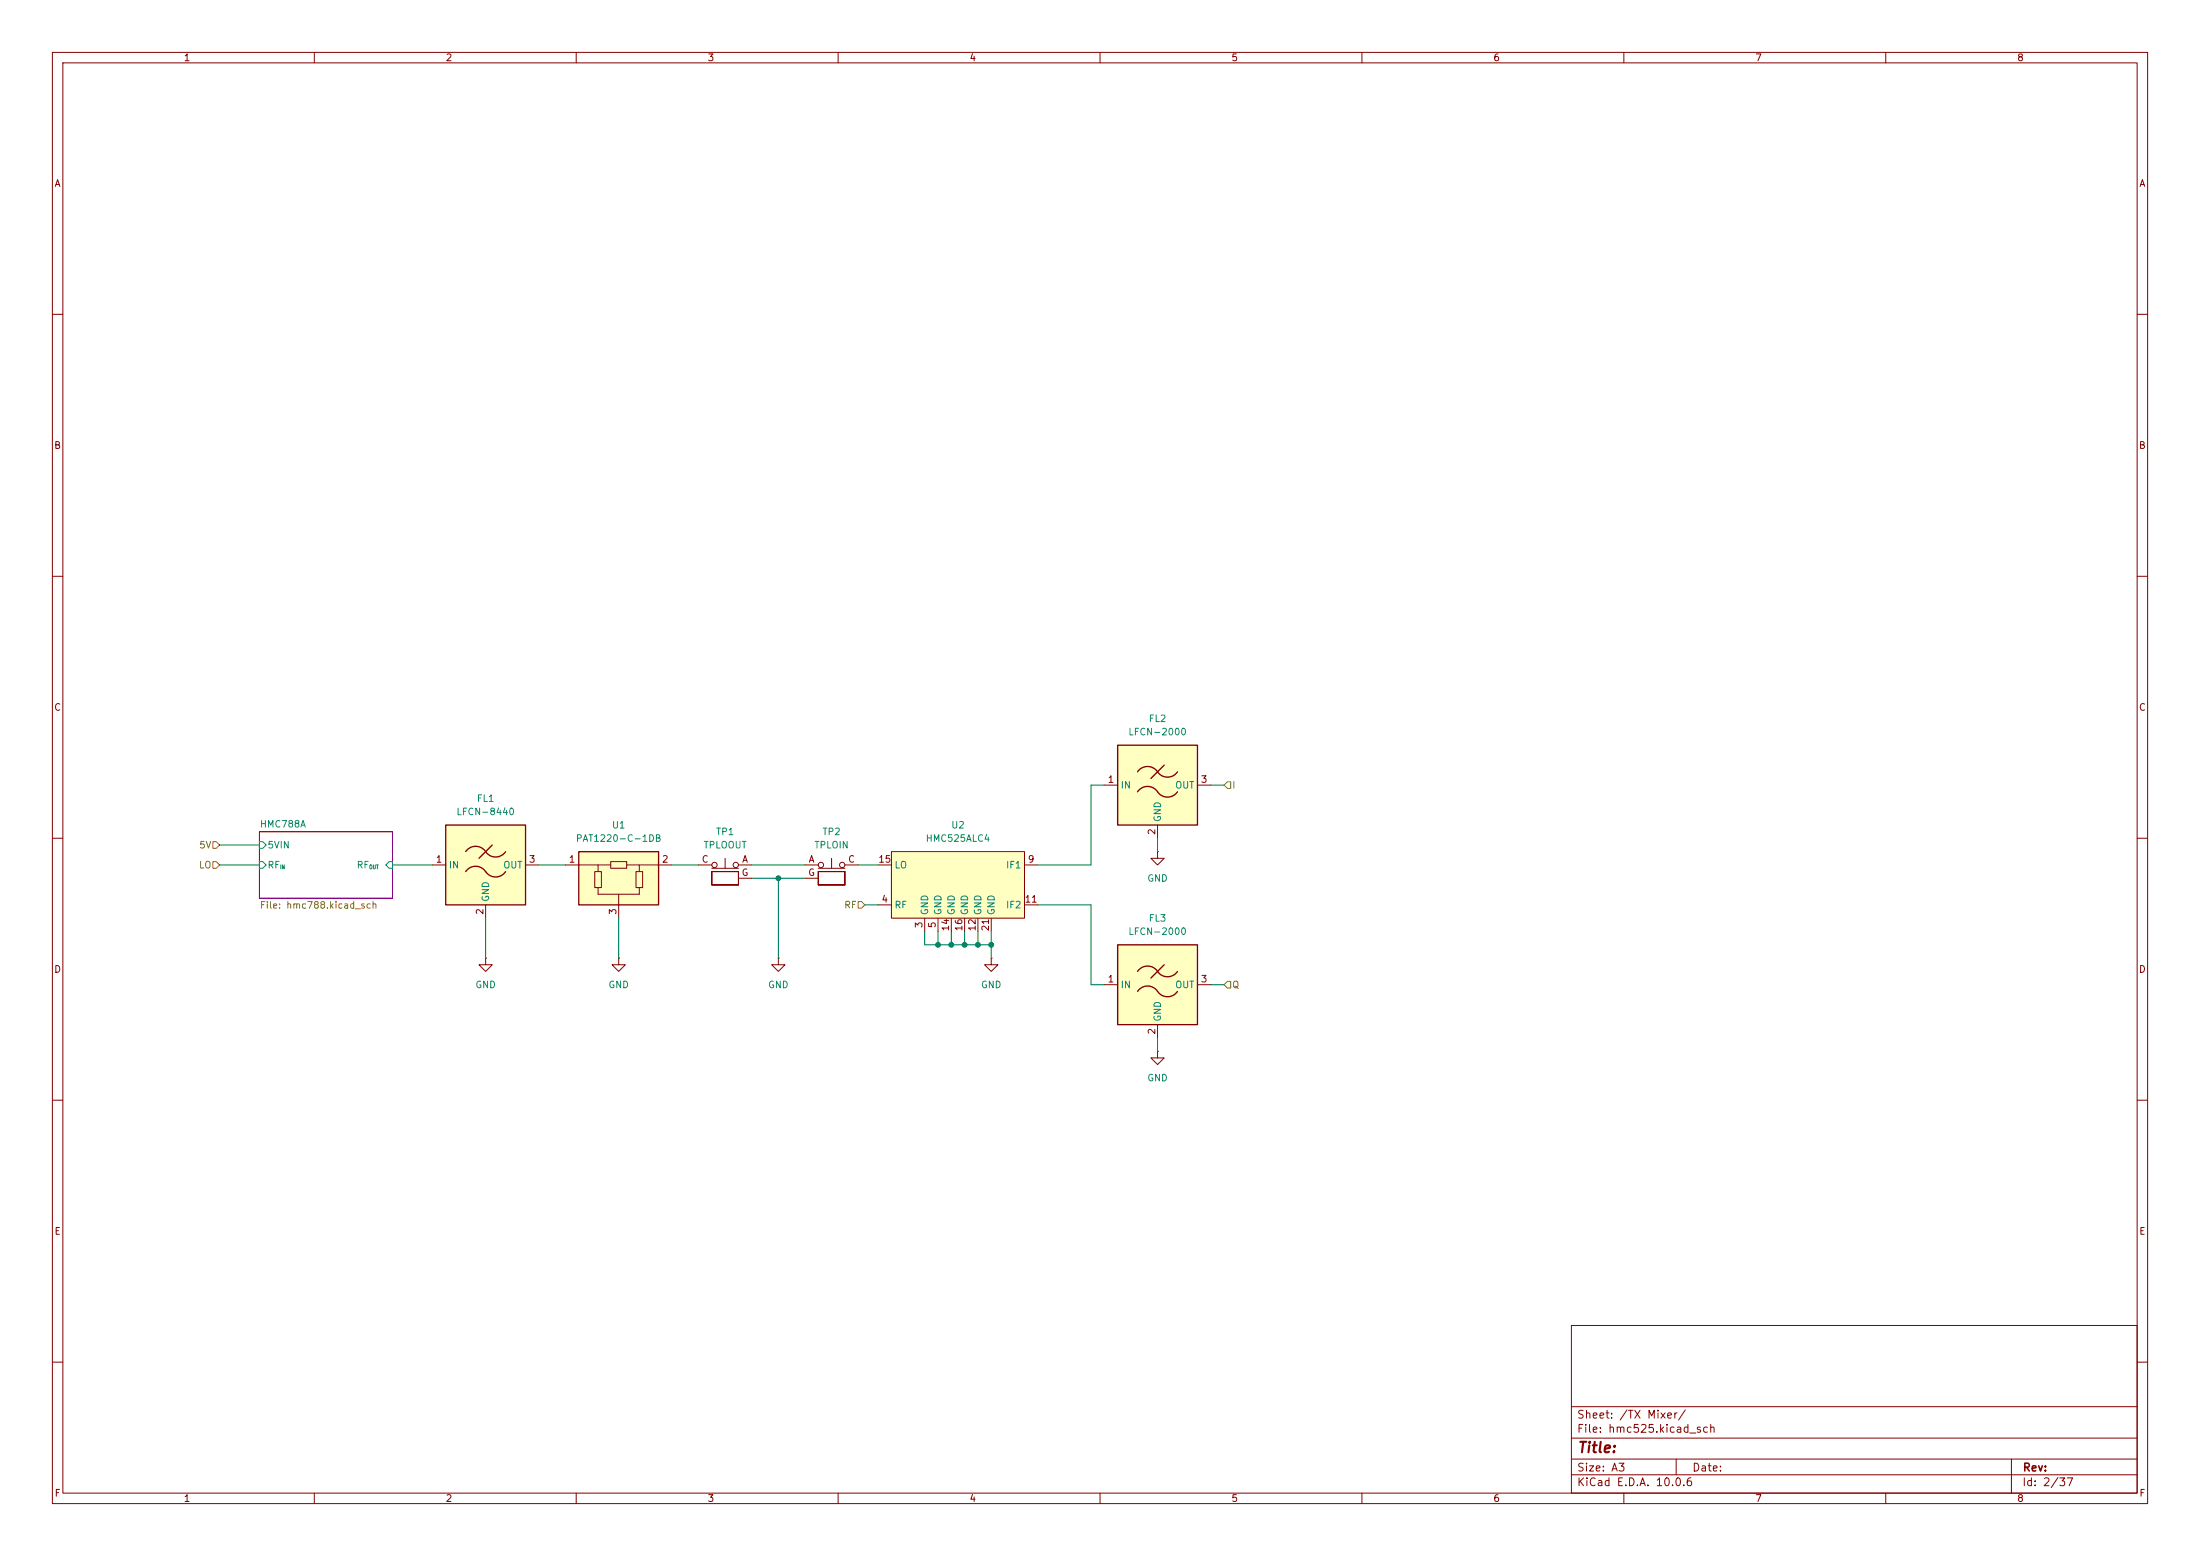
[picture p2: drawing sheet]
<svg xmlns="http://www.w3.org/2000/svg" width="420mm" height="297mm" viewBox="0 0 420 297" stroke-linecap="round" stroke-linejoin="round" font-family="sans-serif">
<g fill="none" stroke="#840000" stroke-width=".19">
<path d="M10 10h400v277h-400zM12 12h396v273h-396zM60 10v2M110 10v2M160 10v2M210 10v2M260 10v2M310 10v2M360 10v2M10 60h2M408 60h2M10 110h2"/>
<path d="M408 110h2M10 160h2M408 160h2M189.2 182.9v1.3h1.3l-1.3 1.2-1.2-1.2h1.2M189.2 182.9h.1M10 210h2M408 210h2M300 253h108v32h-108zM10 260h2M300 278.5h108M300 274.5h108M300 268.5h108"/>
<path d="M320 278.5v3M384 278.5v6.5M408 260h2M60 285v2M110 285v2M160 285v2M210 285v2M260 285v2M300 281.5h108M310 285v2M360 285v2"/>
</g>
<path d="M49.5 158.8h25.4v12.7h-25.4z" fill="none" stroke="#840084" stroke-width=".19"/>
<path d="M49.5 164.5h.7l.6 .6-.6 .6h-.7zM49.5 160.7h.7l.6 .6-.6 .6h-.7zM74.3 164.5h.6v1.2h-.6l-.6-.6z" fill="none" stroke="#008484" stroke-width=".19"/>
<path d="M213.4 142.2h15.2v15.3h-15.2z" fill="#ffffc2"/>
<path d="M213.4 142.2h15.2v15.3h-15.2zM217.2 147.3a2.35 2.35 0 0 1 4 .3 2.29 2.29 0 0 0 3.6-.3M217.2 151.1a2.35 2.35 0 0 1 4 .3 2.29 2.29 0 0 0 3.6-.3M222.2 146.1l-2.5 2.5" fill="none" stroke="#840000" stroke-width=".25"/>
<path d="M210.8 149.9h2.6M221 157.5v2.5M228.6 149.9h2.5M221 162.6v1.2h1.2l-1.2 1.3-1.3-1.3h1.3M221 162.6h.1M92.7 182.9v1.3h1.3l-1.3 1.2-1.3-1.2h1.3M92.7 182.9h.1" fill="none" stroke="#840000" stroke-width=".19"/>
<path d="M85.1 157.5h15.2v15.2h-15.2z" fill="#ffffc2"/>
<path d="M85.1 157.5h15.2v15.2h-15.2zM88.9 162.6a2.35 2.35 0 0 1 4.1 .3 2.29 2.29 0 0 0 3.5-.3M88.9 166.4a2.35 2.35 0 0 1 4.1 .3 2.29 2.29 0 0 0 3.5-.3M94 161.3l-2.6 2.5" fill="none" stroke="#840000" stroke-width=".25"/>
<path d="M82.5 165.1h2.6M92.7 172.7v2.6M100.3 165.1h2.6M118.1 182.9v1.3h1.3l-1.3 1.2-1.3-1.2h1.3M118.1 182.9h.1" fill="none" stroke="#840000" stroke-width=".19"/>
<path d="M110.5 162.6h15.2v10.1h-15.2z" fill="#ffffc2"/>
<path d="M110.5 162.6h15.2v10.1h-15.2z" fill="none" stroke="#840000" stroke-width=".25"/>
<path d="M107.9 165.1h8.7M113.5 166.4h1.3v3h-1.3zM114.2 165.1v1.3M114.2 169.4v1.3h7.8v-1.3M116.6 164.5h3v1.2h-3zM118.1 170.7v4.6M119.6 165.1h8.7M121.4 166.4h1.3v3h-1.3zM122 165.1v1.3" fill="none" stroke="#840000" stroke-width=".19"/>
<path d="M213.4 180.3h15.2v15.3h-15.2z" fill="#ffffc2"/>
<path d="M213.4 180.3h15.2v15.3h-15.2zM217.2 185.4a2.35 2.35 0 0 1 4 .3 2.29 2.29 0 0 0 3.6-.3M217.2 189.2a2.35 2.35 0 0 1 4 .3 2.29 2.29 0 0 0 3.6-.3M222.2 184.2l-2.5 2.5" fill="none" stroke="#840000" stroke-width=".25"/>
<path d="M210.8 188h2.6M221 195.6v2.5M228.6 188h2.5M221 200.7v1.2h1.2l-1.2 1.3-1.3-1.3h1.3M221 200.7h.1" fill="none" stroke="#840000" stroke-width=".19"/>
<path d="M170.2 162.6h25.4v12.7h-25.4z" fill="#ffffc2"/>
<g fill="none" stroke="#840000" stroke-width=".19">
<path d="M133.3 165.1h2.6M135.9 166.4v2.5zM135.9 168.9h5.1zM135.9 166.4h5.1zM135.9 165.7h5.1M138.4 163.8v1.9M141 166.4v2.5zM141 165.1h2.5M141 167.6h2.5M153.7 165.1h2.5M153.7 167.6h2.5M156.2 168.9h5.1z"/>
<path d="M156.2 166.4h5.1zM156.2 166.4v2.5zM156.2 165.7h5.1M158.7 163.8v1.9M161.3 166.4v2.5zM161.3 165.1h2.5M167.6 172.7h2.6M167.6 165.1h2.6M170.2 162.6h25.4v12.7h-25.4zM176.5 175.3v2.5M179.1 175.3v2.5M181.6 175.3v2.5"/>
<path d="M184.1 175.3v2.5M186.7 175.3v2.5M189.2 175.3v2.5M195.6 172.7h2.5M195.6 165.1h2.5M148.6 182.9v1.3h1.3l-1.3 1.2-1.3-1.2h1.3M148.6 182.9h.1"/>
<circle cx="136.4" cy="165.1" r=".51"/>
<circle cx="140.5" cy="165.1" r=".51"/>
<circle cx="156.7" cy="165.1" r=".51"/>
<circle cx="160.8" cy="165.1" r=".51"/>
</g>
<path d="M234.3 149.2h.6v1.3h-.6l-.6-.6zM40.6 160.7h.7l.6 .6-.6 .6h-.7zM40.6 164.5h.7l.6 .6-.6 .6h-.7zM163.8 172.1h.7l.6 .6-.6 .7h-.7zM234.3 187.3h.6v1.3h-.6l-.6-.6z" fill="none" stroke="#848400" stroke-width=".19"/>
<g fill="none" stroke="#008400" stroke-width=".19">
<path d="M210.8 149.9h-2.5v15.2h-10.2M231.1 149.9h2.6M41.9 165.1h7.6M41.9 161.3h7.6M74.9 165.1h7.6M92.7 175.3v7.6M102.9 165.1h5M118.1 175.3v7.6M128.3 165.1h5M143.5 165.1h10.2M143.5 167.6h10.2M148.6 167.6v15.3"/>
<path d="M163.8 165.1h3.8M165.1 172.7h2.5M176.5 177.8v2.5h12.7M179.1 177.8v2.5M181.6 177.8v2.5M184.1 177.8v2.5M186.7 177.8v2.5M189.2 177.8v5.1M198.1 172.7h10.2v15.3h2.5M221 160v2.6M221 198.1v2.6M231.1 188h2.6"/>
</g>
<g fill="#008400" stroke="#008400" stroke-width=".19">
<circle cx="184.1" cy="180.3" r=".46"/>
<circle cx="148.6" cy="167.6" r=".46"/>
<circle cx="179.1" cy="180.3" r=".46"/>
<circle cx="181.6" cy="180.3" r=".46"/>
<circle cx="189.2" cy="180.3" r=".46"/>
<circle cx="186.7" cy="180.3" r=".46"/>
</g>
<text font-size="2" fill="#840000" x="301" y="277.8">Title:</text>
<g font-size="1.5" fill="#840000">
<text x="300.9" y="273.8">File: hmc525.kicad_sch</text>
<text x="300.9" y="271.1">Sheet: /TX Mixer/</text>
<text x="300.9" y="281.2">Size: A3</text>
<text x="322.9" y="281.2">Date:</text>
<text x="386" y="281.2">Rev:</text>
<text x="300.9" y="284">KiCad E.D.A. 10.0.6</text>
<text x="385.9" y="284">Id: 2/37</text>
</g>
<g font-size="1.3" fill="#840000">
<text x="35" y="12">1</text>
<text x="85" y="12">2</text>
<text x="135" y="12">3</text>
<text x="185" y="12">4</text>
<text x="235" y="12">5</text>
<text x="285" y="12">6</text>
<text x="335" y="12">7</text>
<text x="385" y="12">8</text>
<text x="10.3" y="36">A</text>
<text x="408.3" y="36">A</text>
<text x="10.2" y="86">B</text>
<text x="408.2" y="86">B</text>
<text x="10.2" y="136">C</text>
<text x="408.2" y="136">C</text>
<text x="211.4" y="149.7">1</text>
<text x="229.1" y="149.7">3</text>
<text x="220.8" y="159.5" transform="rotate(-90 220.8 159.5)">2</text>
<text x="83.1" y="165">1</text>
<text x="100.9" y="165">3</text>
<text x="108.5" y="165">1</text>
<text x="126.3" y="165">2</text>
<text x="133.9" y="165">C</text>
<text x="141.5" y="167.5">G</text>
<text x="141.6" y="165">A</text>
<text x="154.2" y="167.5">G</text>
<text x="154.3" y="165">A</text>
<text x="161.8" y="165">C</text>
<text x="167.6" y="165">15</text>
<text x="196.1" y="165">9</text>
<text x="168.2" y="172.6">4</text>
<text x="195.5" y="172.6">11</text>
<text x="92.6" y="174.7" transform="rotate(-90 92.6 174.7)">2</text>
<text x="118" y="174.7" transform="rotate(-90 118 174.7)">3</text>
<text x="176.4" y="177.3" transform="rotate(-90 176.4 177.3)">3</text>
<text x="178.9" y="177.3" transform="rotate(-90 178.9 177.3)">5</text>
<text x="181.5" y="177.9" transform="rotate(-90 181.5 177.9)">14</text>
<text x="184" y="177.9" transform="rotate(-90 184 177.9)">16</text>
<text x="186.6" y="177.9" transform="rotate(-90 186.6 177.9)">12</text>
<text x="189.1" y="177.9" transform="rotate(-90 189.1 177.9)">21</text>
<text x="10.2" y="186">D</text>
<text x="408.2" y="186">D</text>
<text x="211.4" y="187.8">1</text>
<text x="229.1" y="187.8">3</text>
<text x="220.8" y="197.6" transform="rotate(-90 220.8 197.6)">2</text>
<text x="10.3" y="236">E</text>
<text x="408.3" y="236">E</text>
<text x="10.3" y="286">F</text>
<text x="35" y="287">1</text>
<text x="85" y="287">2</text>
<text x="135" y="287">3</text>
<text x="185" y="287">4</text>
<text x="235" y="287">5</text>
<text x="285" y="287">6</text>
<text x="335" y="287">7</text>
<text x="385" y="287">8</text>
<text x="408.3" y="286">F</text>
</g>
<g font-size="1.3" fill="#008484">
<text x="215.3" y="140.7">LFCN-2000</text>
<text x="219.2" y="138.1">FL2</text>
<text x="87" y="155.9">LFCN-8440</text>
<text x="90.9" y="153.4">FL1</text>
<text x="213.8" y="150.8">IN</text>
<text x="224.2" y="150.8">OUT</text>
<text x="49.5" y="158.3">HMC788A</text>
<text x="109.8" y="161">PAT1220-C-1DB</text>
<text x="116.7" y="158.4">U1</text>
<text x="136.6" y="159.7">TP1</text>
<text x="156.9" y="159.7">TP2</text>
<text x="176.6" y="161">HMC525ALC4</text>
<text x="181.5" y="158.4">U2</text>
<text x="221.9" y="157" transform="rotate(-90 221.9 157)">GND</text>
<text x="51" y="166.1">RF</text>
<text x="51" y="162.3">5VIN</text>
<text x="68" y="166.1">RF</text>
<text x="85.6" y="166.1">IN</text>
<text x="96" y="166.1">OUT</text>
<text x="134.2" y="162.3">TPLOOUT</text>
<text x="155.4" y="162.3">TPLOIN</text>
<text x="170.7" y="166.1">LO</text>
<text x="191.9" y="166.1">IF1</text>
<text x="93.7" y="172.2" transform="rotate(-90 93.7 172.2)">GND</text>
<text x="170.7" y="173.7">RF</text>
<text x="191.9" y="173.7">IF2</text>
<text x="218.9" y="168.6">GND</text>
<text x="177.5" y="174.8" transform="rotate(-90 177.5 174.8)">GND</text>
<text x="180" y="174.8" transform="rotate(-90 180 174.8)">GND</text>
<text x="182.6" y="174.8" transform="rotate(-90 182.6 174.8)">GND</text>
<text x="185.1" y="174.8" transform="rotate(-90 185.1 174.8)">GND</text>
<text x="187.7" y="174.8" transform="rotate(-90 187.7 174.8)">GND</text>
<text x="190.2" y="174.8" transform="rotate(-90 190.2 174.8)">GND</text>
<text x="215.3" y="178.8">LFCN-2000</text>
<text x="219.2" y="176.2">FL3</text>
<text x="90.6" y="188.9">GND</text>
<text x="116" y="188.9">GND</text>
<text x="146.5" y="188.9">GND</text>
<text x="187.2" y="188.9">GND</text>
<text x="213.8" y="188.9">IN</text>
<text x="224.2" y="188.9">OUT</text>
<text x="221.9" y="195.1" transform="rotate(-90 221.9 195.1)">GND</text>
<text x="218.9" y="206.7">GND</text>
</g>
<g font-size="1.3" fill="#848400">
<text x="235.1" y="150.8">I</text>
<text x="37.9" y="166.1">LO</text>
<text x="37.9" y="162.3">5V</text>
<text x="49.5" y="173.7">File: hmc788.kicad_sch</text>
<text x="161.1" y="173.7">RF</text>
<text x="235.1" y="188.9">Q</text>
</g>
<g font-size=".8" fill="#008484">
<text x="53.4" y="166.1">IN</text>
<text x="70.4" y="166.1">OUT</text>
</g>
</svg>
